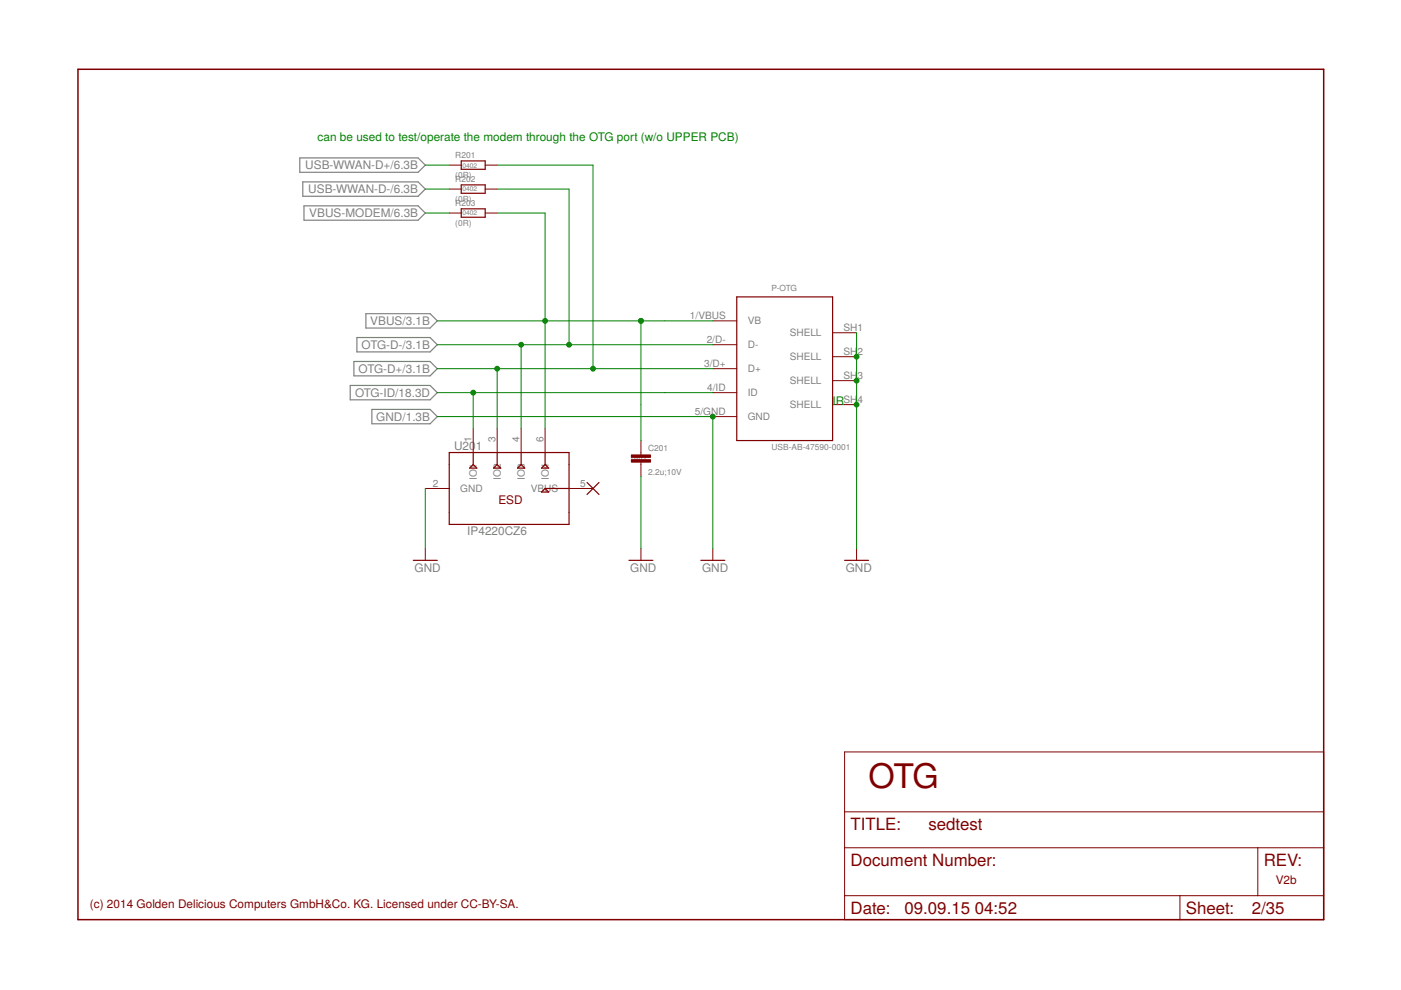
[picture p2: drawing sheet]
<svg xmlns="http://www.w3.org/2000/svg" width="297mm" height="210mm" viewBox="0 0 297 210" stroke-linecap="round" stroke-linejoin="round" font-family="sans-serif">
<path d="M63.6 33.5h25l1.6 1.5-1.6 1.5h-25zM64.2 38.6h24.4l1.6 1.5-1.6 1.5h-24.4zM64.5 43.6h24.1l1.6 1.6-1.6 1.5h-24.1zM75 76.6h16.2l1.5 1.6-1.5 1.5h-16.2zM75.7 71.6h15.5l1.5 1.5-1.5 1.5h-15.5zM77.6 66.5h13.6l1.5 1.5-1.5 1.6h-13.6zM74.3 81.7h16.9l1.5 1.5-1.5 1.6h-16.9zM78.8 86.8h12.4l1.5 1.5-1.5 1.6h-12.4z" fill="none" stroke="#808080" stroke-width=".25"/>
<path d="M16.5 14.7h264.1v180.3h-264.1z" fill="none" stroke="#800000" stroke-width=".32"/>
<g fill="none" stroke="#800000" stroke-width=".21">
<path d="M95.2 35h2.6M102.9 35h2.5M95.2 40.1h2.6M95.2 45.2h2.6M102.9 40.1h2.5M102.9 45.2h2.5M151.1 68h5.1M151.1 73.1h5.1M151.1 78.2h5.1M176.5 70.5h5.1M176.5 75.6h5.1M100.3 90.9v5"/>
<path d="M105.4 90.9v5M110.5 90.9v5M115.6 90.9v5M135.9 93.4v3.1M135.9 98v3M151.1 83.2h5.1M151.1 88.3h5.1M176.5 80.7h5.1M176.5 85.8h5.1M90.2 103.6h5M90.2 116.3v2.5M120.6 103.6h5.1"/>
<path d="M135.9 116.3v2.5M151.1 116.3v2.5M181.6 116.3v2.5M179.1 159.4h101.5v35.6h-101.5zM179.1 179.7h101.5M179.1 172.1h101.5M266.7 179.7v10.2M179.1 189.9h101.5M250.2 189.9v5.1"/>
</g>
<g fill="none" stroke="#800000" stroke-width=".25">
<path d="M97.8 39.2h5.1v1.8h-5.1zM97.8 34.1h5.1v1.8h-5.1zM97.8 44.3h5.1v1.8h-5.1zM156.2 62.9h20.3v30.5h-20.3zM95.2 95.9h25.4v15.3h-25.4zM99.6 99.3l.7-.8 .8 .8zM100.3 95.9v2.6M104.6 99.3l.8-.8 .8 .8zM105.4 95.9v2.6M110.5 98.5l.8 .8h-1.6zM110.5 95.9v2.6M114.8 99.3l.8-.8 .7 .8z"/>
<path d="M115.6 95.9v2.6M87.6 118.8h5.1M114.8 104.3l.8-.7 .7 .7zM115.6 103.6h5M124.5 102.3l2.5 2.5M127 102.3l-2.5 2.5M133.3 118.8h5.1M148.6 118.8h5.1M179.1 118.8h5"/>
</g>
<g fill="#800000" stroke="#800000" stroke-width=".21">
<path d="M133.9 97.5h4v.5h-4z"/>
<path d="M133.9 96.5h4v.5h-4z"/>
</g>
<g fill="none" stroke="#008000" stroke-width=".21">
<path d="M90.2 35h5M105.4 35h20.3v43.2M90.2 45.2h5M90.2 40.1h5M105.4 45.2h10.2v45.7M105.4 40.1h15.2v33M92.7 68h58.4M92.7 78.2h58.4M92.7 73.1h58.4M105.4 78.2v12.7M110.5 73.1v17.8M135.9 68v25.4"/>
<path d="M181.6 70.5v45.8M92.7 88.3h58.4v28M92.7 83.2h58.4M100.3 83.2v7.7M90.2 103.6v12.7M135.9 101v15.3"/>
</g>
<g fill="#008000" stroke="#008000" stroke-width=".21">
<circle cx="151.1" cy="88.3" r=".51"/>
<circle cx="181.6" cy="75.6" r=".51"/>
<circle cx="181.6" cy="80.7" r=".51"/>
<circle cx="181.6" cy="85.8" r=".51"/>
<circle cx="135.9" cy="68" r=".51"/>
<circle cx="115.6" cy="68" r=".51"/>
<circle cx="100.3" cy="83.2" r=".51"/>
<circle cx="105.4" cy="78.2" r=".51"/>
<circle cx="125.7" cy="78.2" r=".51"/>
<circle cx="110.5" cy="73.1" r=".51"/>
<circle cx="120.6" cy="73.1" r=".51"/>
</g>
<text font-size="7.2" fill="#800000" x="184.1" y="167.1">OTG</text>
<g font-size="3.6" fill="#800000">
<text x="180.3" y="175.9">TITLE:</text>
<text x="196.8" y="175.9">sedtest</text>
<text x="180.3" y="183.6">Document Number:</text>
<text x="267.9" y="183.6">REV:</text>
<text x="180.3" y="193.7">Date:</text>
<text x="191.8" y="193.7">09.09.15</text>
<text x="206.7" y="193.7">04:52</text>
<text x="251.4" y="193.7">Sheet:</text>
<text x="265.4" y="193.7">2/35</text>
</g>
<g font-size="2.5" fill="#008000">
<text x="67.3" y="29.9">can be used to test/operate the modem through the OTG port (w/o UPPER PCB)</text>
<text x="176.5" y="85.8">I</text>
<text x="177.2" y="85.8">R</text>
</g>
<g font-size="2.5" fill="#808080">
<text x="64.7" y="35.9">USB-WWAN-D+/6.3B</text>
<text x="65.4" y="41">USB-WWAN-D-/6.3B</text>
<text x="65.6" y="46.1">VBUS-MODEM/6.3B</text>
<text x="78.5" y="68.9">VBUS/3.1B</text>
<text x="76.7" y="74">OTG-D-/3.1B</text>
<text x="76" y="79.1">OTG-D+/3.1B</text>
<text x="75.3" y="84.1">OTG-ID/18.3D</text>
<text x="79.8" y="89.2">GND/1.3B</text>
<text x="96.3" y="95.4">U20</text>
<text x="100.9" y="95.4">1</text>
<text x="99.1" y="113.5">IP4220CZ6</text>
<text x="87.9" y="121.3">GND</text>
<text x="133.6" y="121.3">GND</text>
<text x="148.8" y="121.3">GND</text>
<text x="179.3" y="121.3">GND</text>
</g>
<g font-size="2.5" fill="#800000">
<text x="105.7" y="106.9">ESD</text>
<text x="270.5" y="187.4">V2b</text>
<text x="19.1" y="192.4">(c) 2014 Golden Delicious Computers GmbH&amp;Co. KG. Licensed under CC-BY-SA.</text>
</g>
<g font-size="2.1" fill="#808080">
<text x="146.3" y="67.7">1/VBUS</text>
<text x="158.5" y="68.8">VB</text>
<text x="167.4" y="71.3">SHELL</text>
<text x="178.9" y="70.2">SH1</text>
<text x="149.3" y="77.8">3/D+</text>
<text x="149.8" y="72.7">2/D-</text>
<text x="158.5" y="73.9">D-</text>
<text x="167.4" y="76.4">SHELL</text>
<text x="178.9" y="75.3">SH</text>
<text x="181.8" y="75.3">2</text>
<text x="150" y="82.9">4/ID</text>
<text x="158.5" y="78.9">D+</text>
<text x="167.4" y="81.5">SHELL</text>
<text x="178.9" y="80.4">SH</text>
<text x="181.8" y="80.4">3</text>
<text x="147.3" y="88">5/GND</text>
<text x="158.5" y="84">ID</text>
<text x="158.5" y="89.1">GND</text>
<text x="167.4" y="86.6">SHELL</text>
<text x="178.9" y="85.4">SH</text>
<text x="181.8" y="85.4">4</text>
<text x="100" y="93.6" transform="rotate(-90 100 93.6)">1</text>
<text x="105.1" y="93.6" transform="rotate(-90 105.1 93.6)">3</text>
<text x="110.1" y="93.6" transform="rotate(-90 110.1 93.6)">4</text>
<text x="115.2" y="93.6" transform="rotate(-90 115.2 93.6)">6</text>
<text x="101.1" y="101.7" transform="rotate(-90 101.1 101.7)">IO1</text>
<text x="106.2" y="101.7" transform="rotate(-90 106.2 101.7)">IO2</text>
<text x="111.3" y="101.7" transform="rotate(-90 111.3 101.7)">IO3</text>
<text x="116.3" y="101.7" transform="rotate(-90 116.3 101.7)">IO4</text>
<text x="91.7" y="103.2">2</text>
<text x="97.6" y="104.3">GND</text>
<text x="112.5" y="104.3">VBUS</text>
<text x="123" y="103.2">5</text>
</g>
<g font-size="1.8" fill="#808080">
<text x="96.5" y="33.5">R201</text>
<text x="96.5" y="37.8">(0R)</text>
<text x="96.5" y="38.6">R202</text>
<text x="96.5" y="42.9">(0R)</text>
<text x="96.5" y="48">(0R)</text>
<text x="96.5" y="43.7">R203</text>
<text x="163.6" y="61.7">P-OTG</text>
<text x="137.4" y="95.6">C201</text>
<text x="163.6" y="95.4">USB-AB-47590-0001</text>
<text x="137.4" y="100.7">2.2u;10V</text>
</g>
<g font-size="1.4" fill="#808080">
<text x="98.1" y="35.5">0402</text>
<text x="98.1" y="40.6">0402</text>
<text x="98.1" y="45.7">0402</text>
<text x="133.9" y="97.7">0402</text>
</g>
</svg>
